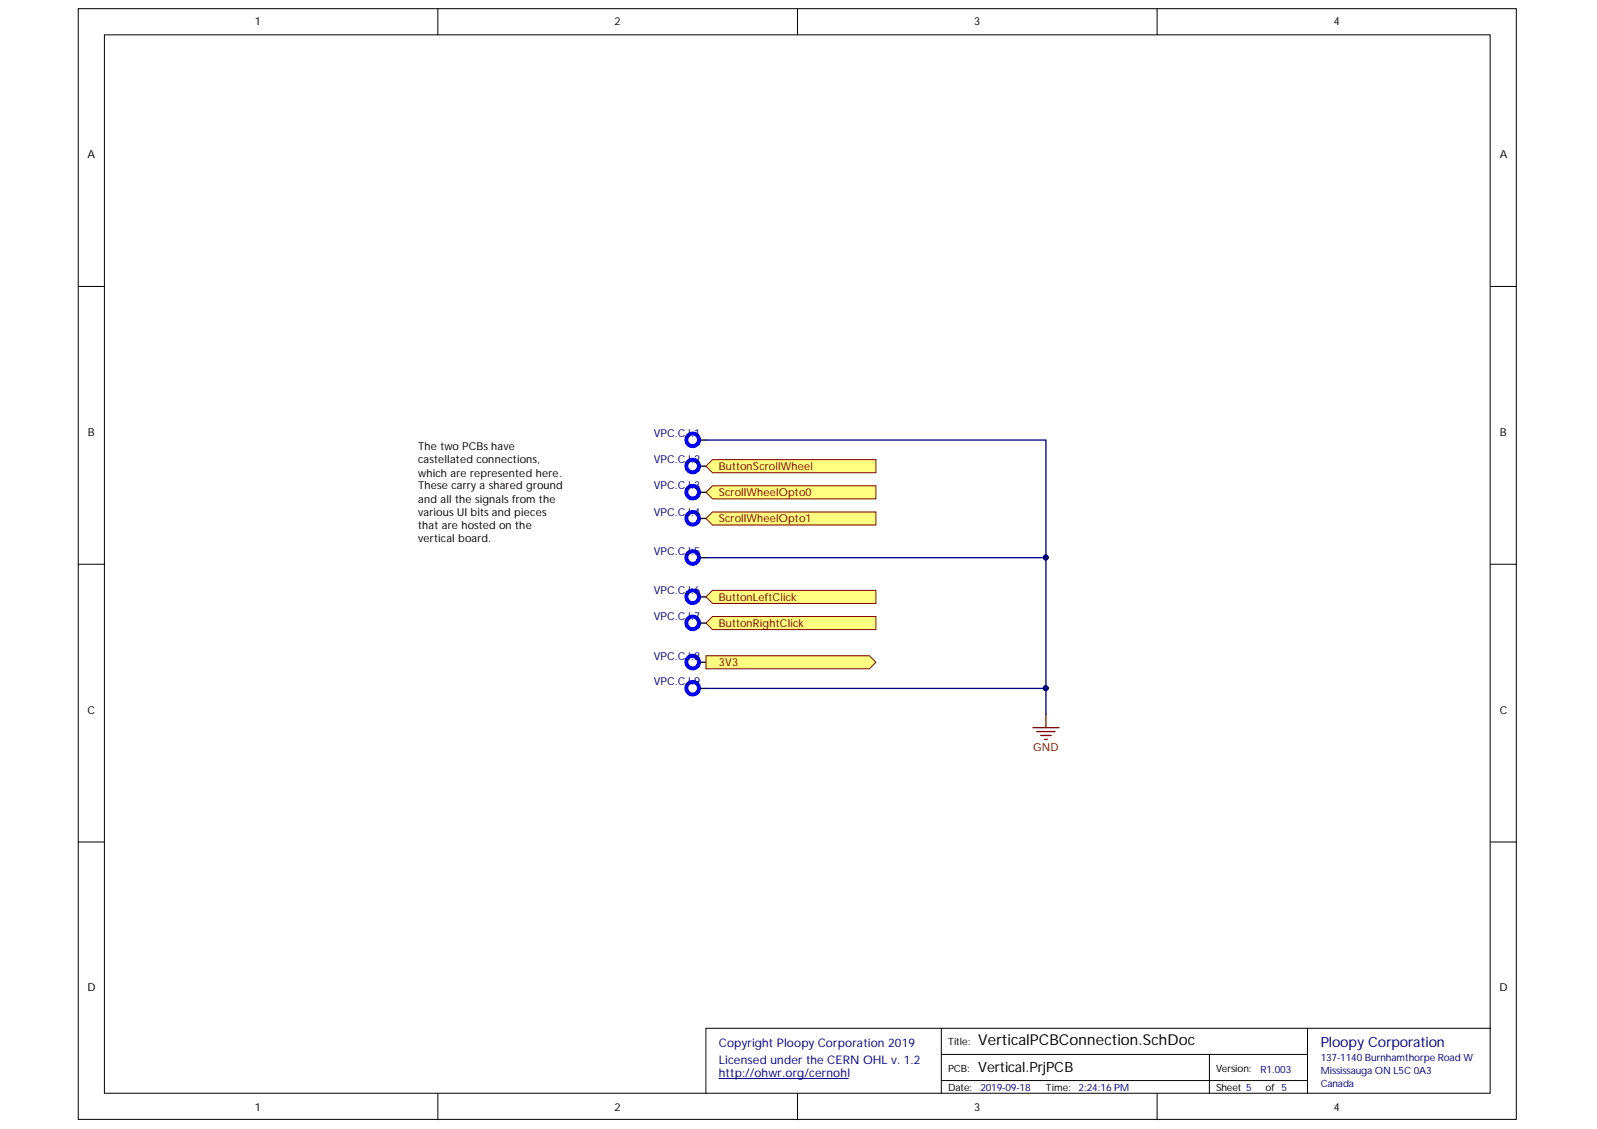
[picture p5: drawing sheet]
<svg xmlns="http://www.w3.org/2000/svg" width="297mm" height="210mm" viewBox="0 0 297 210" stroke-linecap="round" stroke-linejoin="round" font-family="sans-serif">
<g fill="#fff" stroke="#000" stroke-width=".19">
<path d="M14.6 1.6h267.4v206.5h-267.4z"/>
<path d="M19.4 6.5h257.8v196.8h-257.8z"/>
</g>
<g fill="none" stroke="#000" stroke-width=".19">
<path d="M81.4 1.6v4.9M148.3 1.6v4.9M215.2 1.6v4.9M14.6 53.3h4.8M277.2 53.3h4.9M14.6 104.9h4.8M277.2 104.9h4.9M14.6 156.5h4.8M277.2 156.5h4.9M175.1 191.2h-43.8v12.1M175.1 196h68.1M224.9 196v7.3"/>
<path d="M243.2 191.2v12.1M277.2 191.2h-102.1v12.1M81.4 203.3v4.9M148.3 203.3v4.9M175.1 200.9h68.1M215.2 203.3v4.9"/>
</g>
<path d="M133.7 200.5h24.1" fill="none" stroke="#000080" stroke-width=".19"/>
<path d="M130.1 81.8h1.2M130.1 86.7h1.2M130.1 91.5h1.2M130.1 96.4h1.2M130.1 111h1.2M130.1 115.8h1.2M130.1 103.7h1.2M130.1 123.1h1.2M130.1 128h1.2" fill="none" stroke="#000" stroke-width=".24"/>
<path d="M129.9 82.3a1.18 1.18 0 0 0-1-1.7 1.18 1.18 0 0 0-1.2 1.5 1.18 1.18 0 0 0 1.9 .6l.2-.3M129.9 87.2a1.18 1.18 0 0 0-1-1.7 1.18 1.18 0 0 0-1.2 1.5 1.18 1.18 0 0 0 1.9 .5l.2-.3M129.9 92.1a1.18 1.18 0 0 0-1-1.8 1.18 1.18 0 0 0-1.2 1.6 1.18 1.18 0 0 0 1.9 .5l.2-.3M129.9 96.9a1.18 1.18 0 0 0-1-1.7 1.18 1.18 0 0 0-1.2 1.5 1.18 1.18 0 0 0 1.9 .5l.2-.2M129.9 111.5a1.18 1.18 0 0 0-1-1.7 1.18 1.18 0 0 0-1.2 1.5 1.18 1.18 0 0 0 1.9 .5l.2-.3M129.9 116.4a1.18 1.18 0 0 0-1-1.8 1.18 1.18 0 0 0-1.2 1.6 1.18 1.18 0 0 0 1.9 .5l.2-.3M129.9 104.2a1.18 1.18 0 0 0-1-1.7 1.18 1.18 0 0 0-1.2 1.5 1.18 1.18 0 0 0 1.9 .5l.2-.2M129.9 123.7a1.18 1.18 0 0 0-1-1.8 1.18 1.18 0 0 0-1.2 1.6 1.18 1.18 0 0 0 1.9 .5l.2-.3M129.9 128.5a1.18 1.18 0 0 0-1-1.7 1.18 1.18 0 0 0-1.2 1.5 1.18 1.18 0 0 0 1.9 .5l.2-.2" fill="none" stroke="#00f" stroke-width=".73"/>
<path d="M77.8 81.8h26.7v46.1h-26.7z" fill="#fff" stroke="#fff" stroke-width=".19"/>
<path d="M192.1 135.3h4.9M192.8 136h3.4M193.6 136.7h1.9M194.3 137.5h.5M194.5 132.9v2.4" fill="none" stroke="#800000" stroke-width=".24"/>
<g fill="#ffff80" stroke="#800000" stroke-width=".19">
<path d="M131.3 86.7l1.2-1.2h30.4v2.4h-30.4z" fill-rule="evenodd"/>
<path d="M131.3 91.5l1.2-1.2h30.4v2.5h-30.4z" fill-rule="evenodd"/>
<path d="M131.3 96.4l1.2-1.2h30.4v2.4h-30.4z" fill-rule="evenodd"/>
<path d="M131.3 111l1.2-1.2h30.4v2.4h-30.4z" fill-rule="evenodd"/>
<path d="M131.3 115.8l1.2-1.2h30.4v2.5h-30.4z" fill-rule="evenodd"/>
<path d="M131.3 121.9h30.4l1.2 1.2-1.2 1.2h-30.4z" fill-rule="evenodd"/>
</g>
<path d="M131.3 81.8h63.2v51.1M131.3 103.7h63.2M131.3 128h63.2" fill="none" stroke="#000080" stroke-width=".24"/>
<g fill="#000080" stroke="#000080" stroke-width=".19">
<circle cx="194.5" cy="128" r=".45"/>
<circle cx="194.5" cy="103.7" r=".45"/>
</g>
<text font-size="2.8" x="181.9" y="194.2">VerticalPCBConnection.SchDoc</text>
<text font-size="2.6" fill="#000080" x="245.6" y="194.6">Ploopy Corporation</text>
<text font-size="2.6" x="181.9" y="199.2">Vertical.PrjPCB</text>
<g font-size="2.2" fill="#000080">
<text x="133.7" y="194.7">Copyright Ploopy Corporation 2019</text>
<text x="133.7" y="197.9">Licensed under the CERN OHL v. 1.2</text>
<text x="133.7" y="200.2">http://ohwr.org/cernohl</text>
</g>
<g font-size="2">
<text x="47.4" y="4.7">1</text>
<text x="114.3" y="4.7">2</text>
<text x="181.2" y="4.7">3</text>
<text x="248.1" y="4.7">4</text>
<text x="16.2" y="29.3">A</text>
<text x="279" y="29.3">A</text>
<text x="16.3" y="81">B</text>
<text x="77.8" y="83.7">The two PCBshave</text>
<text x="279" y="81">B</text>
<text x="77.8" y="86.2">castellated connections,</text>
<text x="77.8" y="88.6">which are represented here.</text>
<text x="77.8" y="91">These carry a shared ground</text>
<text x="77.8" y="93.4">and all the signalsfrom the</text>
<text x="77.8" y="95.9">variousUI bitsand pieces</text>
<text x="77.8" y="98.3">that are hosted on the</text>
<text x="77.8" y="100.7">vertical board.</text>
<text x="16.2" y="132.7">C</text>
<text x="279" y="132.7">C</text>
<text x="16.2" y="184.3">D</text>
<text x="278.9" y="184.3">D</text>
<text x="47.4" y="206.5">1</text>
<text x="114.3" y="206.5">2</text>
<text x="181.2" y="206.5">3</text>
<text x="248.1" y="206.5">4</text>
</g>
<g font-size="2" fill="#000080">
<text x="121.6" y="81.3">VPC.CJ.1</text>
<text x="121.6" y="86.2">VPC.CJ.2</text>
<text x="121.6" y="91">VPC.CJ.3</text>
<text x="121.6" y="95.9">VPC.CJ.4</text>
<text x="121.6" y="103.2">VPC.CJ.5</text>
<text x="121.6" y="110.4">VPC.CJ.6</text>
<text x="121.6" y="115.3">VPC.CJ.7</text>
<text x="121.6" y="122.6">VPC.CJ.8</text>
<text x="121.6" y="127.4">VPC.CJ.9</text>
</g>
<g font-size="2" fill="#800000">
<text x="133.7" y="87.4">ButtonScrollWheel</text>
<text x="133.7" y="92.3">ScrollWheelOpto0</text>
<text x="133.7" y="97.1">ScrollWheelOpto1</text>
<text x="133.7" y="111.7">ButtonLeftClick</text>
<text x="133.7" y="116.5">ButtonRightClick</text>
<text x="133.7" y="123.8">3V3</text>
<text x="192.2" y="139.6">GND</text>
</g>
<g font-size="1.9">
<text x="176.3" y="194.3">Title:</text>
<text x="176.3" y="202.9">Date:</text>
<text x="176.3" y="199.2">PCB:</text>
<text x="194.5" y="202.9">Time:</text>
<text x="226.2" y="199.2">Version:</text>
<text x="226.2" y="202.9">Sheet 5</text>
<text x="235.4" y="202.9">of 5</text>
</g>
<g font-size="1.9" fill="#000080">
<text x="245.6" y="197.3">137-1140Burnhamthorpe Road W</text>
<text x="182.3" y="202.9">2019-09-18</text>
<text x="200.6" y="202.9">2:24:16 PM</text>
<text x="234.5" y="199.5">R1.003</text>
<text x="245.6" y="199.7">Mississauga ON L5C 0A3</text>
<text x="245.6" y="202.1">Canada</text>
</g>
</svg>
